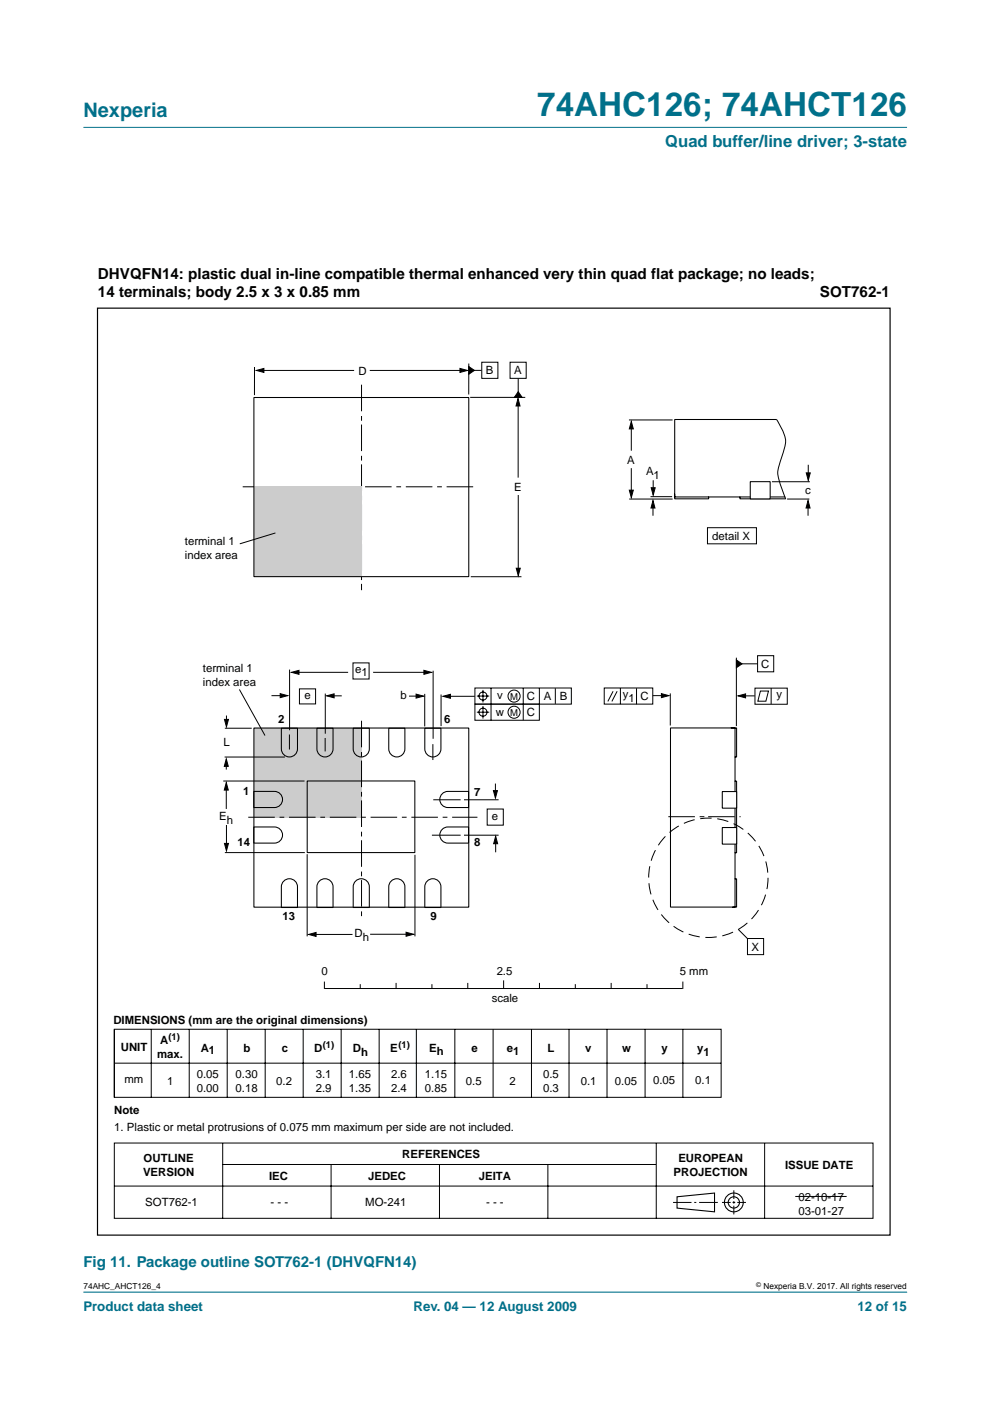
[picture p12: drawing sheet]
<svg xmlns="http://www.w3.org/2000/svg" width="210mm" height="297mm" viewBox="0 0 210 297" stroke-linecap="round" stroke-linejoin="round" font-family="sans-serif">
<path d="M192.3 273.9h-174.6" fill="none" stroke="#00708a" stroke-width=".21"/>
<path d="M17.7 27h174.6z" fill="#00708a" stroke="#00708a" stroke-width=".21"/>
<path d="M53.8 154.4h22.8v18.9h-22.8z" fill="#ccc"/>
<g fill="none" stroke="#000" stroke-width=".21">
<path d="M54 77.8v6M55.5 78.5h19.6M78.4 78.5h19.6M99.4 77.1v6.5M99.9 78.5h2.2M102.1 76.8h3.5v3.4h-3.5zM108.1 76.8h3.5v3.4h-3.5zM99.7 84.3h11.7M109.9 85.5v15.8M109.9 80.3v3.4M133.4 89h9.2M133.9 90.3v5.3"/>
<path d="M133.9 99.3v5.1M164.7 89l.7 1.2a5.7 5.7 0 0 1 .6 5.8l-.6 1.9a5.6 5.6 0 0 0 0 4.7l1.2 3.2M171.4 98.5v2.3M109.9 105v15.8M133.4 105.8h9.2M137.9 105.3h4.6M138.4 107.1v2.2M138.5 101.8v2.1M150 111.9h10.4v3.4h-10.4zM163.7 102.1h8M166.9 105.8h4.7M171.3 107.1v2.2"/>
<path d="M99.8 122.3h10.8M156.1 139.4v14.6M160.6 139h3.4v3.4h-3.4zM47.7 154.4h5.7M48 151.7v1.6M50.8 146.2l5.4 9.7M57.6 147.5h2.6M61.4 155.7v3.2M61.4 142v12.8M62.8 142.5h11M63.5 146.1h3.4v3.1h-3.4zM69 147v8.6"/>
<path d="M70.1 147.5h2.4M74.8 140.5h3.5v3.5h-3.5zM79.1 142.5h11.1M86.7 147.6h2.1M90.1 147.1v6.9M91.8 157.8v3.3M91.8 142.2v14.4M93.5 147.3v6.7M94.4 147.6h6.3M100.7 145.9h20.4v3.4h-20.4zM100.7 149.3h13.7v3.4h-13.7zM101.1 147.6h2.6"/>
<path d="M101.1 151h2.6M102.4 146.3v2.6M102.4 149.7v2.6M104.1 145.9v6.8M110.9 145.9v6.8M114.4 145.9v3.4M117.7 145.9v3.3M128.1 145.9h10.3v3.4h-10.3zM130 146.6l-1.1 2.1M130.8 146.6l-1.1 2.1M131.5 145.9v3.4M135 145.9v3.4"/>
<path d="M138.4 147.5h2.5M142.1 147v6.8M156.7 140.7h3.9M157 147.5h3M160.1 145.9h6.8v3.4h-6.8zM161.2 146.5h1.7l-.5 2.2h-1.7zM163.5 145.9v3.4M47.3 165.6h17.3M47.6 160.5h12.8M48 161.7v1.5M48 166.7v4.8M48 174.9v4.7"/>
<path d="M91.6 177.1h6.1M91.9 169.6h5.8M98.4 169.6h7.3M98.4 177.1h7.3M103.3 171.5h3.4v3.4h-3.4zM105 166.1v2.6M105.1 178.3v2.4M47.7 180.8h16.9M65.1 181.1v17.4M66.2 198.1h8.5M78.5 198.1h8.4M88 181.2v17.3"/>
<path d="M156.5 197l1.9 1.9M158.5 199h3.4v3.4h-3.4zM24.2 218.2h128.7v14.5h-128.7zM24.2 218.2v14.4M32.1 218.2v14.4M40.1 218.2v14.4M48.2 218.2v14.4M56.2 218.2v14.4M64.3 218.2v14.4M68.8 208.2v1.4h75.9l.1-1.4M72.3 218.2v14.4M76.4 208.8v.8"/>
<path d="M80.4 218.2v14.4M84 208.5v1.1M88.3 218.2v14.4M91.6 208.8v.8M96.4 218.2v14.4M99.2 208.5v1.1M104.6 218.2v14.4M106.8 208v1.6M112.7 218.2v14.4M114.4 208.5v1.1M120.6 218.2v14.4M122 208.8v.8"/>
<path d="M128.7 218.2v14.4M129.6 208.5v1.1M136.8 218.2v14.4M137.2 208.8v.8M144.8 218.3v14.4M24.3 225.4h128.6M24.2 242.3h160.9v16h-160.9zM24.2 251.5h160.9M47.2 242.4v15.9M47.2 246.9h91.9M70.2 246.9v11.4M93.2 246.9v11.4"/>
<path d="M116.2 246.9v11.4M139.1 242.4v15.9M142.7 254.9h3.9M147.2 254.9h.4M148.2 254.9h4M153.1 254.9h1.8M155.3 254.9h.6M155.6 252.4v1.8M155.6 254.7v.5M155.6 255.6v1.9M156.3 254.9h1.9M162.1 242.4v15.9"/>
<circle cx="102.4" cy="147.6" r=".86"/>
<circle cx="102.4" cy="151" r=".86"/>
<circle cx="109" cy="151" r="1.28"/>
<circle cx="109" cy="147.6" r="1.28"/>
<circle cx="76.6" cy="173.3" r="0"/>
</g>
<g fill="none" stroke="#000" stroke-width=".23">
<path d="M143.5 253.7l8-.7v3.9l-8-.8z"/>
<circle cx="155.6" cy="254.9" r="1.99"/>
<circle cx="155.6" cy="254.9" r="1.2"/>
</g>
<path d="M20.7 65.3h168v196.6h-168z" fill="none" stroke="#000" stroke-width=".25"/>
<g fill="#000" stroke="#000" stroke-width=".21">
<path d="M54.4 78.5l1.6-.4v.9zM97.5 78.1l1.6 .4-1.6 .5zM99.4 77.7l1.2 .8-1.2 .9zM109.9 83l.8 1.2h-1.6zM109.8 84.5l.5 1.6h-.9zM133.9 89.4l.4 1.5h-.9zM133.4 103.9h.9l-.4 1.6zM138.4 106.1l.5 1.6h-.9zM138.1 103.4h.8l-.4 1.6zM171.3 106.1l.5 1.6h-.9zM170.9 100.3h.9l-.4 1.5zM109.5 120.5h.8l-.4 1.6z"/>
<path d="M156.1 139.9l1.2 .8-1.2 .9zM47.6 152.5h.8l-.4 1.6zM59.4 147.1l1.6 .4-1.6 .4zM61.8 142.5l1.6-.4v.9zM69.3 147.5l1.5-.4v.9zM88.2 147.2l1.6 .4-1.6 .4zM89.9 142.1l1.6 .4-1.6 .5zM93.9 147.6l1.6-.4v.9zM140.2 147.1l1.6 .4-1.6 .4zM156.5 147.5l1.6-.4v.9zM47.6 178.8h.8l-.4 1.6zM48 160.9l.4 1.6h-.8z"/>
<path d="M48 165.9l.4 1.6h-.8zM104.6 167.6h.9l-.5 1.6zM105.1 177.3l.4 1.6h-.8zM65.4 198.1l1.6-.4v.8zM86.1 197.7l1.6 .4-1.6 .4z"/>
</g>
<path d="M51.5 103.2h49.3M52.6 173.3h48.6" fill="none" stroke="#000" stroke-width=".21" stroke-dasharray="5.6 1 1 1" stroke-linecap="butt"/>
<path d="M76.7 81.6v43.5M76.7 152.8v42M141.7 173.2h15.3" fill="none" stroke="#000" stroke-width=".21" stroke-dasharray="5.6 1 1 .8" stroke-linecap="butt"/>
<circle cx="150.2" cy="186.1" r="12.7" fill="none" stroke="#000" stroke-width=".21" stroke-dasharray="2.4 1.2" stroke-linecap="butt"/>
<path d="M53.8 154.4h45.6v37.9h-45.6z" fill="none" stroke="#000" stroke-width=".22"/>
<path d="M53.8 103.2h22.8v19.1h-22.8z" fill="#ccc"/>
<g fill="none" stroke="#000" stroke-width=".22">
<path d="M53.8 84.3h45.6v38h-45.6zM59.7 154.4h3.4v4.4a1.71 1.71 0 0 1-1.7 1.7 1.71 1.71 0 0 1-1.7-1.7zM67.2 154.4h3.4v4.4a1.71 1.71 0 0 1-1.7 1.7 1.71 1.71 0 0 1-1.7-1.7zM74.9 154.4h3.4v4.4a1.71 1.71 0 0 1-1.7 1.7 1.71 1.71 0 0 1-1.7-1.7zM82.4 154.4h3.4v4.4a1.71 1.71 0 0 1-1.7 1.7 1.71 1.71 0 0 1-1.7-1.7zM90.1 154.4h3.4v4.4a1.71 1.71 0 0 1-1.7 1.7 1.71 1.71 0 0 1-1.7-1.7zM142.2 154.3h13.6v38h-13.6zM155 154.3h1.2v6.2h-.3M53.8 167.8h4.4a1.71 1.71 0 0 1 1.7 1.7 1.71 1.71 0 0 1-1.7 1.7h-4.4zM53.8 175.3h4.4a1.71 1.71 0 0 1 1.7 1.7 1.71 1.71 0 0 1-1.7 1.8h-4.4zM65.1 165.6h22.9v15.2h-22.9zM93.8 168.3l.7-.4 .5-.1h4.4v3.4h-4.4a1.71 1.71 0 0 1-1.6-1 1.71 1.71 0 0 1 .4-1.9z"/>
<path d="M93.8 175.8l.7-.4 .5-.1h4.4v3.5h-4.4a1.71 1.71 0 0 1-1.6-1.1 1.71 1.71 0 0 1 .4-1.9zM155.9 165.6h.3v15.2h-.3M60.2 186.8a1.71 1.71 0 0 1 1.8-.4 1.71 1.71 0 0 1 1.1 1.6v4.4h-3.4v-4.4v-.4zM67.7 186.8a1.71 1.71 0 0 1 1.9-.4 1.71 1.71 0 0 1 1 1.6v4.4h-3.4v-4.4l.1-.4zM75.4 186.8a1.71 1.71 0 0 1 1.8-.4 1.71 1.71 0 0 1 1.1 1.6v4.4h-3.4v-4.4v-.4zM82.9 186.8a1.71 1.71 0 0 1 1.9-.4 1.71 1.71 0 0 1 1 1.6v4.4h-3.4v-4.4l.1-.4zM90.6 186.8a1.71 1.71 0 0 1 1.8-.4 1.71 1.71 0 0 1 1.1 1.6v4.4h-3.4v-4.4v-.4zM155.9 186.3h.3v6h-.8"/>
</g>
<g fill="#fff" stroke="#000" stroke-width=".22">
<path d="M153.1 167.8h3.1v3.5h-3.1z"/>
<path d="M153.1 175.5h3.1v3.5h-3.1z"/>
</g>
<path d="M164.6 88.9h-21.5v16.5h23.3M143.1 104.8v1h7.1v-.4M156.9 105.4v.4h9.7" fill="none" stroke="#000" stroke-width=".22"/>
<path d="M159.1 102.1h4.2v3.7h-4.2z" fill="#fff" stroke="#000" stroke-width=".22"/>
<path d="M58.4 113l-7.6 2.3M68.9 156.5v2.8M168.6 253.7h10.9" fill="none" stroke="#000" stroke-width=".21"/>
<text font-size="7.1" fill="#00708a" x="113.9" y="24.7">74AHC126; 74AHCT126</text>
<text font-size="4.2" fill="#00708a" x="17.7" y="24.9">Nexperia</text>
<text font-size="3.5" fill="#00708a" x="141.1" y="31.1">Quad buffer/line driver; 3-state</text>
<g font-size="3.2">
<text x="20.8" y="59.1">DHVQFN14: plastic dual in-line compatible thermal enhanced very thin quad flat package; no leads;</text>
<text x="20.8" y="63.1">14 terminals; body 2.5 x 3 x 0.85 mm</text>
<text x="173.9" y="62.9">SOT762-1</text>
</g>
<text font-size="3.2" fill="#00708a" x="17.7" y="268.7">Fig 11. Package outline SOT762-1 (DHVQFN14)</text>
<g font-size="2.8" fill="#00708a">
<text x="17.7" y="278">Product data sheet</text>
<text x="87.7" y="278">Rev. 04 — 12 August 2009</text>
<text x="181.8" y="278">12 of 15</text>
</g>
<g font-size="2.4">
<text x="76" y="79.6">D</text>
<text x="103" y="79.4">B</text>
<text x="109" y="79.3">A</text>
<text x="133" y="98.4">A</text>
<text x="137" y="100.8">A</text>
<text x="138.6" y="101.6">1</text>
<text x="109" y="104">E</text>
<text x="170.7" y="104.7">c</text>
<text x="39.2" y="115.5">terminal 1</text>
<text x="39.2" y="118.4">index area</text>
<text x="151" y="114.5">detail X</text>
<text x="43" y="142.5">terminal 1</text>
<text x="75.3" y="142.6">e</text>
<text x="76.7" y="143.4">1</text>
<text x="161.4" y="141.6">C</text>
<text x="43" y="145.4">index area</text>
<text x="64.5" y="148.2">e</text>
<text x="84.9" y="148.3">b</text>
<text x="105.4" y="148.3">v</text>
<text x="111.7" y="148.4">C</text>
<text x="115.3" y="148.4">A</text>
<text x="118.7" y="148.4">B</text>
<text x="132.1" y="148">y</text>
<text x="133.3" y="148.8">1</text>
<text x="135.8" y="148.5">C</text>
<text x="164.6" y="147.9">y</text>
<text x="59" y="153.4">2</text>
<text x="94.2" y="153.4">6</text>
<text x="105.1" y="151.7">w</text>
<text x="111.7" y="151.8">C</text>
<text x="47.4" y="158.3">L</text>
<text x="46.5" y="173.9">E</text>
<text x="51.6" y="168.5">1</text>
<text x="100.5" y="168.7">7</text>
<text x="104.3" y="173.9">e</text>
<text x="48.1" y="174.7">h</text>
<text x="50.3" y="179.3">14</text>
<text x="100.5" y="179.4">8</text>
<text x="59.9" y="195.1">13</text>
<text x="91.3" y="195.1">9</text>
<text x="75.2" y="198.7">D</text>
<text x="76.9" y="199.5">h</text>
<text x="159.4" y="201.5">X</text>
<text x="68.1" y="206.7">0</text>
<text x="105.3" y="206.7">2.5</text>
<text x="144.1" y="206.7">5 mm</text>
<text x="104.2" y="212.5">scale</text>
<text x="24" y="217.1">DIMENSIONS (mm are the original dimensions)</text>
<text x="34" y="221.3">A</text>
<text x="25.6" y="222.7">UNIT</text>
<text x="33.3" y="224.3">max.</text>
<text x="42.6" y="223">A1</text>
<text x="51.6" y="223">b</text>
<text x="59.7" y="223">c</text>
<text x="66.6" y="223.1">D</text>
<text x="74.8" y="223.1">D</text>
<text x="76.5" y="223.9">h</text>
<text x="82.7" y="223.1">E</text>
<text x="91" y="223">Eh</text>
<text x="100" y="223">e</text>
<text x="107.5" y="223">e</text>
<text x="108.8" y="223.6">1</text>
<text x="116.1" y="223.1">L</text>
<text x="124" y="223.1">v</text>
<text x="131.9" y="223.1">w</text>
<text x="140.2" y="223">y</text>
<text x="147.8" y="223.1">y</text>
<text x="149.2" y="223.9">1</text>
<text x="26.4" y="229.7">mm</text>
<text x="35.4" y="230">1</text>
<text x="41.7" y="228.5">0.05</text>
<text x="41.7" y="231.4">0.00</text>
<text x="50" y="228.5">0.30</text>
<text x="50" y="231.4">0.18</text>
<text x="58.6" y="230">0.2</text>
<text x="67" y="228.5">3.1</text>
<text x="67" y="231.4">2.9</text>
<text x="74" y="228.5">1.65</text>
<text x="74" y="231.4">1.35</text>
<text x="82.9" y="228.5">2.6</text>
<text x="82.9" y="231.4">2.4</text>
<text x="90.1" y="228.5">1.15</text>
<text x="90.1" y="231.4">0.85</text>
<text x="98.8" y="230">0.5</text>
<text x="108" y="230">2</text>
<text x="115.2" y="228.5">0.5</text>
<text x="115.2" y="231.4">0.3</text>
<text x="123.1" y="230">0.1</text>
<text x="130.4" y="230">0.05</text>
<text x="138.5" y="229.9">0.05</text>
<text x="147.4" y="229.9">0.1</text>
<text x="24.2" y="236.2">Note</text>
<text x="24.2" y="239.8">1. Plastic or metal protrusions of 0.075 mm maximum per side are not included.</text>
<text x="85.3" y="245.6">REFERENCES</text>
<text x="30.3" y="249.2">VERSION</text>
<text x="30.5" y="246.3">OUTLINE</text>
<text x="57.1" y="250.2">IEC</text>
<text x="78.1" y="250.2">JEDEC</text>
<text x="101.5" y="250.2">JEITA</text>
<text x="142.8" y="249.2">PROJECTION</text>
<text x="143.8" y="246.3">EUROPEAN</text>
<text x="166.5" y="247.8">ISSUE DATE</text>
<text x="30.8" y="255.8">SOT762-1</text>
<text x="57.3" y="255.8">- - -</text>
<text x="77.5" y="255.8">MO-241</text>
<text x="103.1" y="255.8">- - -</text>
<text x="169.3" y="254.6">02-10-17</text>
<text x="169.3" y="257.5">03-01-27</text>
</g>
<g font-size="2">
<text x="108.2" y="148.3">M</text>
<text x="108.2" y="151.7">M</text>
<text x="35.7" y="220.5">(1)</text>
<text x="68.4" y="222.1">(1)</text>
<text x="84.5" y="222.1">(1)</text>
</g>
<g font-size="1.8">
<text x="17.7" y="273.4">74AHC_AHCT126_4</text>
<text x="161.9" y="273.4">Nexperia B.V. 2017. All rights reserved</text>
</g>
<text font-size="1.4" x="160.4" y="272.9">©</text>
</svg>
